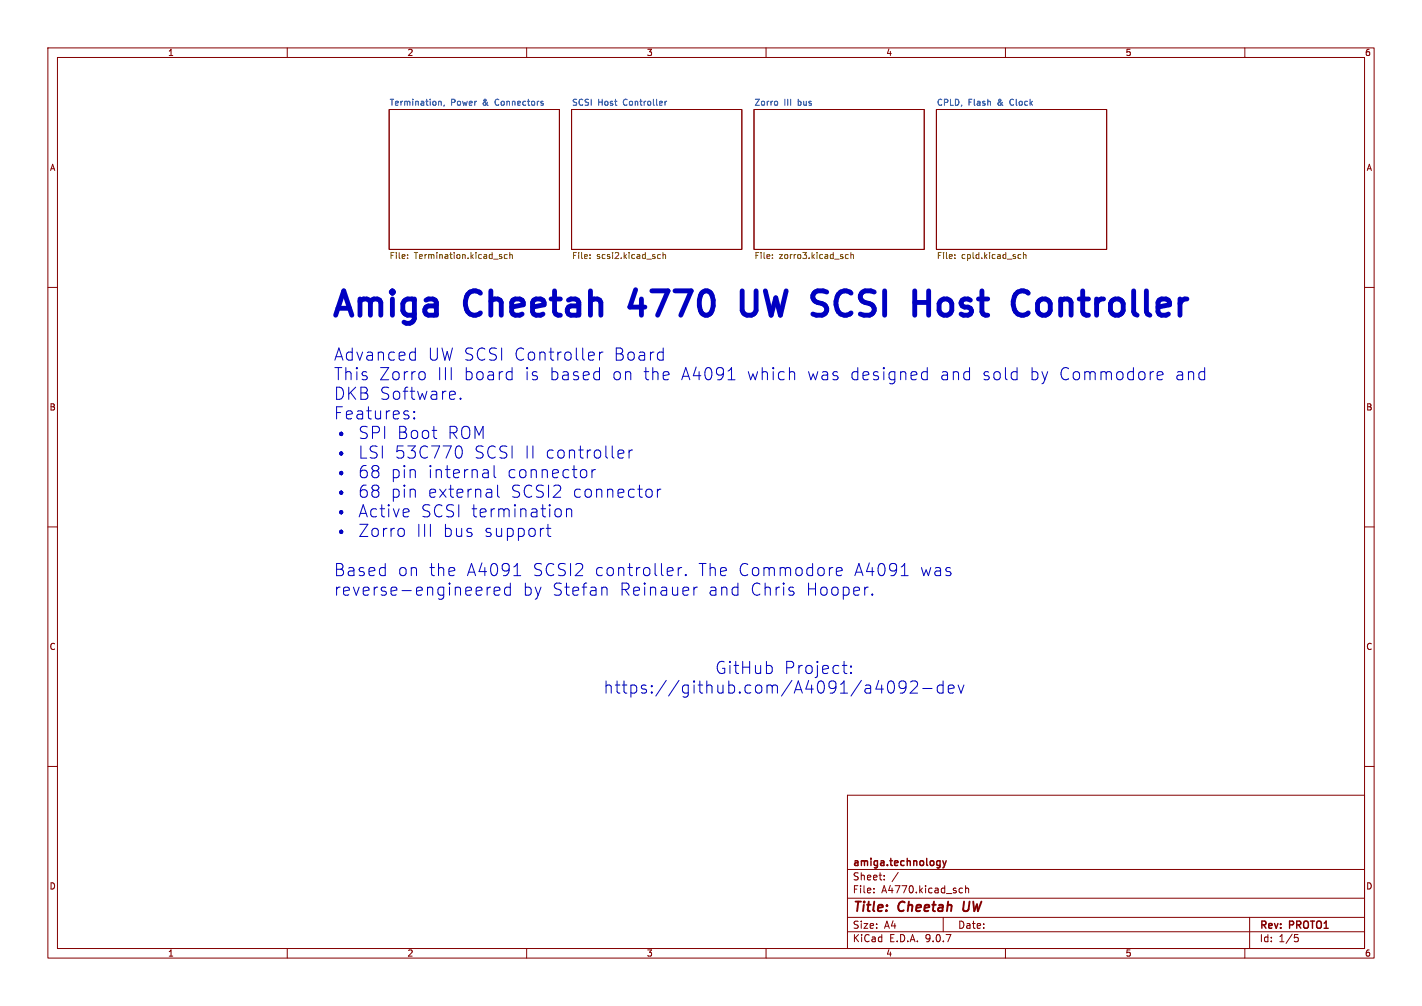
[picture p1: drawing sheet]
<svg xmlns="http://www.w3.org/2000/svg" width="297mm" height="210mm" viewBox="0 0 297 210" stroke-linecap="round" stroke-linejoin="round" font-family="sans-serif">
<g fill="none" stroke="#840000" stroke-width=".21">
<path d="M10 10h277v190h-277zM12 12h273v186h-273zM60 10v2M110 10v2M160 10v2M210 10v2M260 10v2M81.3 22.9h35.5v29.2h-35.5zM119.4 22.9h35.5v29.2h-35.5zM157.5 22.9h35.5v29.2h-35.5zM195.6 22.9h35.5v29.2h-35.5zM10 60h2"/>
<path d="M285 60h2M10 110h2M285 110h2M10 160h2M177 166h108v32h-108zM285 160h2M60 198v2M110 198v2M160 198v2M177 194.5h108M177 191.5h108M177 187.5h108"/>
<path d="M177 181.5h108M182.5 186.3v.1M182.5 185.5v.1M184.7 183.6v.1M184.7 182.8v.1M187.6 182.1l-1.3 2M197 191.5v3M200.5 186.3h.5M200.5 185.5h.5M201.7 185.5l.2-.1 .3 .1 .1 .9M201.7 184.9v1.5M210 198v2"/>
<path d="M260 198v2M261 191.5v6.5M270.4 195.1h.7M270.5 195.7h.4l.3 .3-.2 .5-.5 .1"/>
</g>
<path d="M201.4 188.2l-.2 1.6 .3 .4" fill="none" stroke="#840000" stroke-width=".4"/>
<path d="M196.9 179.7l.4 1M197.6 179.7l-.3 1M197.3 180.7l-.4 .5" fill="none" stroke="#840000" stroke-width=".3"/>
<path d="M91.6 21.3l.5-.1v.8M91.6 21.1v.9M92.8 21.9l-.1 .3M113.1 21.1l.3 .1M113.1 21.6h.3l.1 .2-.4 .2M138.9 21.1v.9M139.3 21.1l-.4 .3M162.2 21.1l.2 .3v.3l-.2 .3" fill="none" stroke="#006464" stroke-width=".21"/>
<g fill="none" stroke="#725600" stroke-width=".21">
<path d="M85.1 53.9v.1M85.1 53.2v.1M104.7 53.6l.1 .1-.1 .3M104.7 53.1l.1 .1M105.9 53.2l-.3-.1-.3 .3 .1 .5h.5M106.5 53.3l.5-.1v.8M106.5 52.7v1.3M123.2 53.9v.1M123.2 53.2v.1M137.4 53.9h.5M137.4 53.2h.5M138.5 53.3l.5-.1v.8"/>
<path d="M138.5 52.7v1.3M161.3 53.9v.1M161.3 53.2v.1M176.6 53.7l.2 .3 .4-.1M177.2 53.2l-.4-.1-.2 .3M177.7 53.3l.5-.1 .1 .8M177.7 52.7v1.3M199.4 53.9v.1M199.4 53.2v.1M212.9 53.1l.3 .1M213.2 53.9l-.3 .1M213.8 53.3l.4-.1 .1 .8"/>
<path d="M213.8 52.7v1.3"/>
</g>
<g fill="none" stroke="#0000c2" stroke-width=".21">
<path d="M86 73.5l.8 .1M86.8 72.6v2.6M86.8 75.1l-.8 .1M88.3 77.6l.5 .5v.7l-.5 .5M106.2 77.6l.7 .1M106.9 76.7v2.6M106.9 79.2l-.7 .1M123.3 73.5l.7 .1 .1 .5-1.2 .2M124 75.1l-.7 .1M125 77.6l.2 .1M125.2 73.5v1.7M125.2 76.7v2.6"/>
<path d="M125.2 79.2l-.2 .1M125.9 73.5a.65 .65 0 0 0-.7 .5M138.3 73.5l.2 .1M138.5 72.6v2.6M138.5 75.1l-.2 .1M152.1 79.3h1.4M152.3 77.3l.5-.6v2.6M165.2 77.6l.7 .1 .1 .2v1.4M193.7 77.7l-.8-.1-.4 .5v.7l.2 .4 .2 .1 .8-.1M193.7 76.7v2.6M202.3 77.6l.2 .1M202.5 76.7v2.6"/>
<path d="M202.5 79.2l-.2 .1M211.7 77.6l.7 .1M212.4 79.2l-.7 .1M212.4 76.7v2.6M240.7 77.6h.3M241.7 78.4l1.2-.2-.1-.5-.7-.1-.4 .3 .1 1.3 .3 .1 .7-.1M250.9 77.6l.7 .1M251.6 79.2l-.7 .1M251.6 76.7v2.6M86.5 87.2l.1 .1-.1 .2M86.5 87.2l-.1 .1 .1 .2M86.5 85.9v.2"/>
<path d="M86.5 87.2v.3M86.5 85.9l.1 .1-.1 .1M86.5 85.9l-.1 .1 .1 .1M90.3 89.9h.9M91 91.5h.2M94.7 81.7l.3 .1 .1 .5-1.2 .2M95 83.2l-.3 .2M95.7 93.1l-.2 .1M95.9 93.1a1.59 1.59 0 0 1 0 2.5l-.4-.1M96.2 83.1l.1 .1-.1 .2M96.2 83.1l-.1 .1 .1 .2M96.2 83.1v.3"/>
<path d="M101.6 98l.4 .4v1.3M102 99.6l-.9 .1M102 98.6l-.9 .2M103.2 97.2v2.2l.4 .3M122.3 98.2l.3 .3v.7l-.3 .4M123.6 98v1.7M124.4 98a.65 .65 0 0 0-.8 .5M129.2 95.5l.2 .1 .8-.1M129.2 94.1l.7-.2 .3 .2 .1 .4-1.2 .3M131.4 93.9v1.7M132.1 93.9a.65 .65 0 0 0-.7 .5M84 110.3l.5 .5v.7l-.5 .5"/>
<path d="M85.3 106.3l.1 .5-1.2 .3M102.6 102.2l.1 1.6M102.7 103.7l-.2 .1M102.7 102.7l-.2 .1M103.9 101.3v2.1l.4 .4M107.8 118l.2-.4v2.6M114.1 110.3h1M114.4 109.5v2.1l.2 .3 .5 .1M116.4 106.2a.69 .69 0 0 1 .8 .5v.7a.69 .69 0 0 1-.8 .5M118.3 106.5a.63 .63 0 0 1 1.1 .1v1.3M118.3 106.2v1.7M135.7 102.1l.5 .5v.7l-.5 .5"/>
<path d="M137.3 102.1v1.7M138 102.1a.65 .65 0 0 0-.7 .5M140.2 118.5l.3 .1 .1 .5-1.2 .2M141.7 118.5v1.7M142.4 118.5a.65 .65 0 0 0-.7 .5M143.2 119.9l.2 .1-.2 .2M143.2 119.9l-.1 .1 .1 .2M143.2 119.9v.3M174.7 119.3l1.2-.2-.1-.5-.8-.1-.3 .3 .1 1.2 .2 .2 .8-.2M188.5 118.2l.5-.6v2.6M101.7 122.6v1.7M102.5 122.6a.65 .65 0 0 0-.8 .4"/>
<path d="M103.2 123.4l1.2-.2-.1-.5-.7-.1-.4 .3 .1 1.2 .3 .2 .7-.2M106.6 122.7l-.7-.1-.5 .4v.8l.2 .3 .3 .2 .7-.2M106.6 121.7v2.6M107.3 120.2h1.5M126.1 122.6l.6 .1 .1 .2v1.4M140.5 120l-.3 .2M144.9 122.6v1.7M145.7 122.6a.65 .65 0 0 0-.8 .4M165.5 123.4l.4 .4-.2 .3-.2 .2M165.5 122.6l.2 .1M175.9 138.9h1M177.7 139v.3"/>
<path d="M177.7 139l.2 .2-.2 .1M177.7 139l-.1 .2 .1 .1M182.2 124l.1 .1-.1 .2M182.2 124l-.1 .1 .1 .2M182.2 124v.3M188.2 120.2h1.5M176.4 140.5l.5 .1M177.7 140.4l.2 .1-.2 .1M177.7 140.4l-.1 .1 .1 .1M177.7 140.4v.2M182.9 143.8h1.6M184.1 143v1.7"/>
<path d="M185.6 142.4a.61 .61 0 0 1 .6-.2 .61 .61 0 0 1 .5 .4 1.31 1.31 0 0 1-.7 2.1 1.55 1.55 0 0 1-.4-2.3zM189.2 143.2l-.5 .5h-.4l-.5-.5v-.6l.2-.3 .7-.1 .4 .2a1.68 1.68 0 0 1-.6 2.3h-.5M190.2 142.4l.4-.2h.6a.69 .69 0 0 1 .3 1l-1.4 1.5h1.5M192.7 143.7h2M197 143.1l-.8-.1-.4 .5v.7l.2 .4 .2 .1 .8-.1M197 142.2v2.5M198.1 143.8l1.2-.2-.2-.5-.7-.1-.3 .4 .1 1.2 .2 .1 .7-.1M200.1 143l.6 1.7 .6-1.7"/>
</g>
<path d="M155 60.7v4.1l.5 .8 .5 .2h.9M197.1 62.4l-.5 .3-.5 .7v1.4l.5 .8 .5 .2M216.9 62.9a1.38 1.38 0 0 1 1.4-.5 1.38 1.38 0 0 1 1.1 1v1.4a1.38 1.38 0 0 1-1.1 1 1.38 1.38 0 0 1-1.4-.5" fill="none" stroke="#0000c2" stroke-width="1"/>
<g font-size="7.1" fill="#0000c2">
<text x="68.6" y="67.6">Amiga</text>
<text x="97.2" y="67.6">Cheetah</text>
<text x="133.6" y="67.6">4770</text>
<text x="158.9" y="67.6">UW</text>
<text x="175.9" y="67.6">SCSI</text>
<text x="199" y="67.6">Host</text>
<text x="221.8" y="67.6">Controller</text>
</g>
<g font-size="3.5" fill="#0000c2">
<text x="69.6" y="75.5">Advanced</text>
<text x="89.1" y="75.5">UW SCSI Controller</text>
<text x="127.8" y="75.5">Board</text>
<text x="69.6" y="79.6">This</text>
<text x="69.6" y="83.7">DKB Software.</text>
<text x="79" y="79.6">Zorro</text>
<text x="91" y="79.6">III</text>
<text x="96.5" y="79.6">board</text>
<text x="109.2" y="79.6">is</text>
<text x="114.3" y="79.6">based</text>
<text x="127.3" y="79.6">on</text>
<text x="133.8" y="79.6">the</text>
<text x="141.6" y="79.6">A4091</text>
<text x="155.4" y="79.6">which</text>
<text x="167.9" y="79.6">was</text>
<text x="176.8" y="79.6">designed</text>
<text x="195.5" y="79.6">and</text>
<text x="204.3" y="79.6">sold</text>
<text x="214.1" y="79.6">by Commodore</text>
<text x="244.4" y="79.6">and</text>
<text x="69.6" y="87.8">Features:</text>
<text x="69.6" y="91.9">þÿ &quot;SPI Boot</text>
<text x="69.6" y="96">þÿ &quot;LSI 53C770</text>
<text x="93.2" y="91.9">ROM</text>
<text x="98.7" y="96">SCSI II controller</text>
<text x="69.6" y="100.1">þÿ &quot;68</text>
<text x="81.3" y="100.1">pin</text>
<text x="89" y="100.1">internal</text>
<text x="105.6" y="100.1">connector</text>
<text x="69.6" y="104.1">þÿ &quot;68</text>
<text x="81.3" y="104.1">pin</text>
<text x="89" y="104.1">external</text>
<text x="106.3" y="104.1">SCSI2</text>
<text x="119.2" y="104.1">connector</text>
<text x="69.6" y="108.2">þÿ &quot;Active</text>
<text x="69.6" y="112.3">þÿ &quot;Zorro</text>
<text x="86.7" y="112.3">III</text>
<text x="87.6" y="108.2">SCSI termination</text>
<text x="92.2" y="112.3">bus</text>
<text x="100.7" y="112.3">support</text>
<text x="69.6" y="120.5">Based</text>
<text x="69.6" y="124.6">reverse-engineered</text>
<text x="82.8" y="120.5">on</text>
<text x="89.3" y="120.5">the</text>
<text x="97.1" y="120.5">A4091</text>
<text x="109" y="124.6">by Stefan</text>
<text x="110.9" y="120.5">SCSI2</text>
<text x="123.8" y="120.5">controller.</text>
<text x="129.1" y="124.6">Reinauer</text>
<text x="145.4" y="120.5">The Commodore</text>
<text x="147.5" y="124.6">and</text>
<text x="156.3" y="124.6">Chris</text>
<text x="167.9" y="124.6">Hooper.</text>
<text x="177.8" y="120.5">A4091</text>
<text x="191.5" y="120.5">was</text>
<text x="149.3" y="140.9">GitHub</text>
<text x="163.7" y="140.9">Project:</text>
<text x="126" y="145">https://github.com/A4091/a4092-dev</text>
</g>
<g font-size="2.8" fill="#840000">
<text x="178" y="190.9">Title:</text>
<text x="187.7" y="190.9">Cheetah</text>
<text x="202" y="190.9">UW</text>
</g>
<g font-size="2.1" fill="#840000">
<text x="178" y="184">Sheet:</text>
<text x="178" y="181.2">amiga.technology</text>
<text x="178" y="186.7">File:</text>
<text x="184.1" y="186.7">A4770.kicad_sch</text>
<text x="178" y="196.9">KiCad</text>
<text x="178" y="194.1">Size:</text>
<text x="184.7" y="194.1">A4</text>
<text x="185.7" y="196.9">E.D.A.</text>
<text x="193.3" y="196.9">9.0.7</text>
<text x="200" y="194.1">Date:</text>
<text x="263" y="194.3">Rev:</text>
<text x="263" y="196.9">Id:</text>
<text x="267.1" y="196.9">1/5</text>
<text x="269.4" y="194.3">PROTO1</text>
</g>
<g font-size="1.8" fill="#840000">
<text x="35" y="11.9">1</text>
<text x="85" y="11.9">2</text>
<text x="135" y="11.9">3</text>
<text x="185" y="11.9">4</text>
<text x="235" y="11.9">5</text>
<text x="285" y="11.9">6</text>
<text x="10.3" y="35.9">A</text>
<text x="285.3" y="35.9">A</text>
<text x="10.3" y="85.9">B</text>
<text x="285.3" y="85.9">B</text>
<text x="10.3" y="135.9">C</text>
<text x="285.3" y="135.9">C</text>
<text x="10.3" y="185.9">D</text>
<text x="285.3" y="185.9">D</text>
<text x="35" y="199.9">1</text>
<text x="85" y="199.9">2</text>
<text x="135" y="199.9">3</text>
<text x="185" y="199.9">4</text>
<text x="235" y="199.9">5</text>
<text x="285" y="199.9">6</text>
</g>
<g font-size="1.8" fill="#006464">
<text x="81.3" y="22.1">Termination,</text>
<text x="94.1" y="22.1">Power</text>
<text x="100.9" y="22.1">&amp;</text>
<text x="103.7" y="22.1">Connectors</text>
<text x="119.4" y="22.1">SCSI</text>
<text x="124.8" y="22.1">Host</text>
<text x="130.2" y="22.1">Controller</text>
<text x="157.5" y="22.1">Zorro</text>
<text x="163.7" y="22.1">III</text>
<text x="166.7" y="22.1">bus</text>
<text x="195.6" y="22.1">CPLD,</text>
<text x="202.2" y="22.1">Flash</text>
<text x="208.4" y="22.1">&amp;</text>
<text x="211.2" y="22.1">Clock</text>
</g>
<g font-size="1.8" fill="#725600">
<text x="81.3" y="54.4">File:</text>
<text x="86.5" y="54.4">Termination.kicad_sch</text>
<text x="119.4" y="54.4">File:</text>
<text x="124.6" y="54.4">scsi2.kicad_sch</text>
<text x="157.5" y="54.4">File:</text>
<text x="162.7" y="54.4">zorro3.kicad_sch</text>
<text x="195.6" y="54.4">File:</text>
<text x="200.8" y="54.4">cpld.kicad_sch</text>
</g>
</svg>
